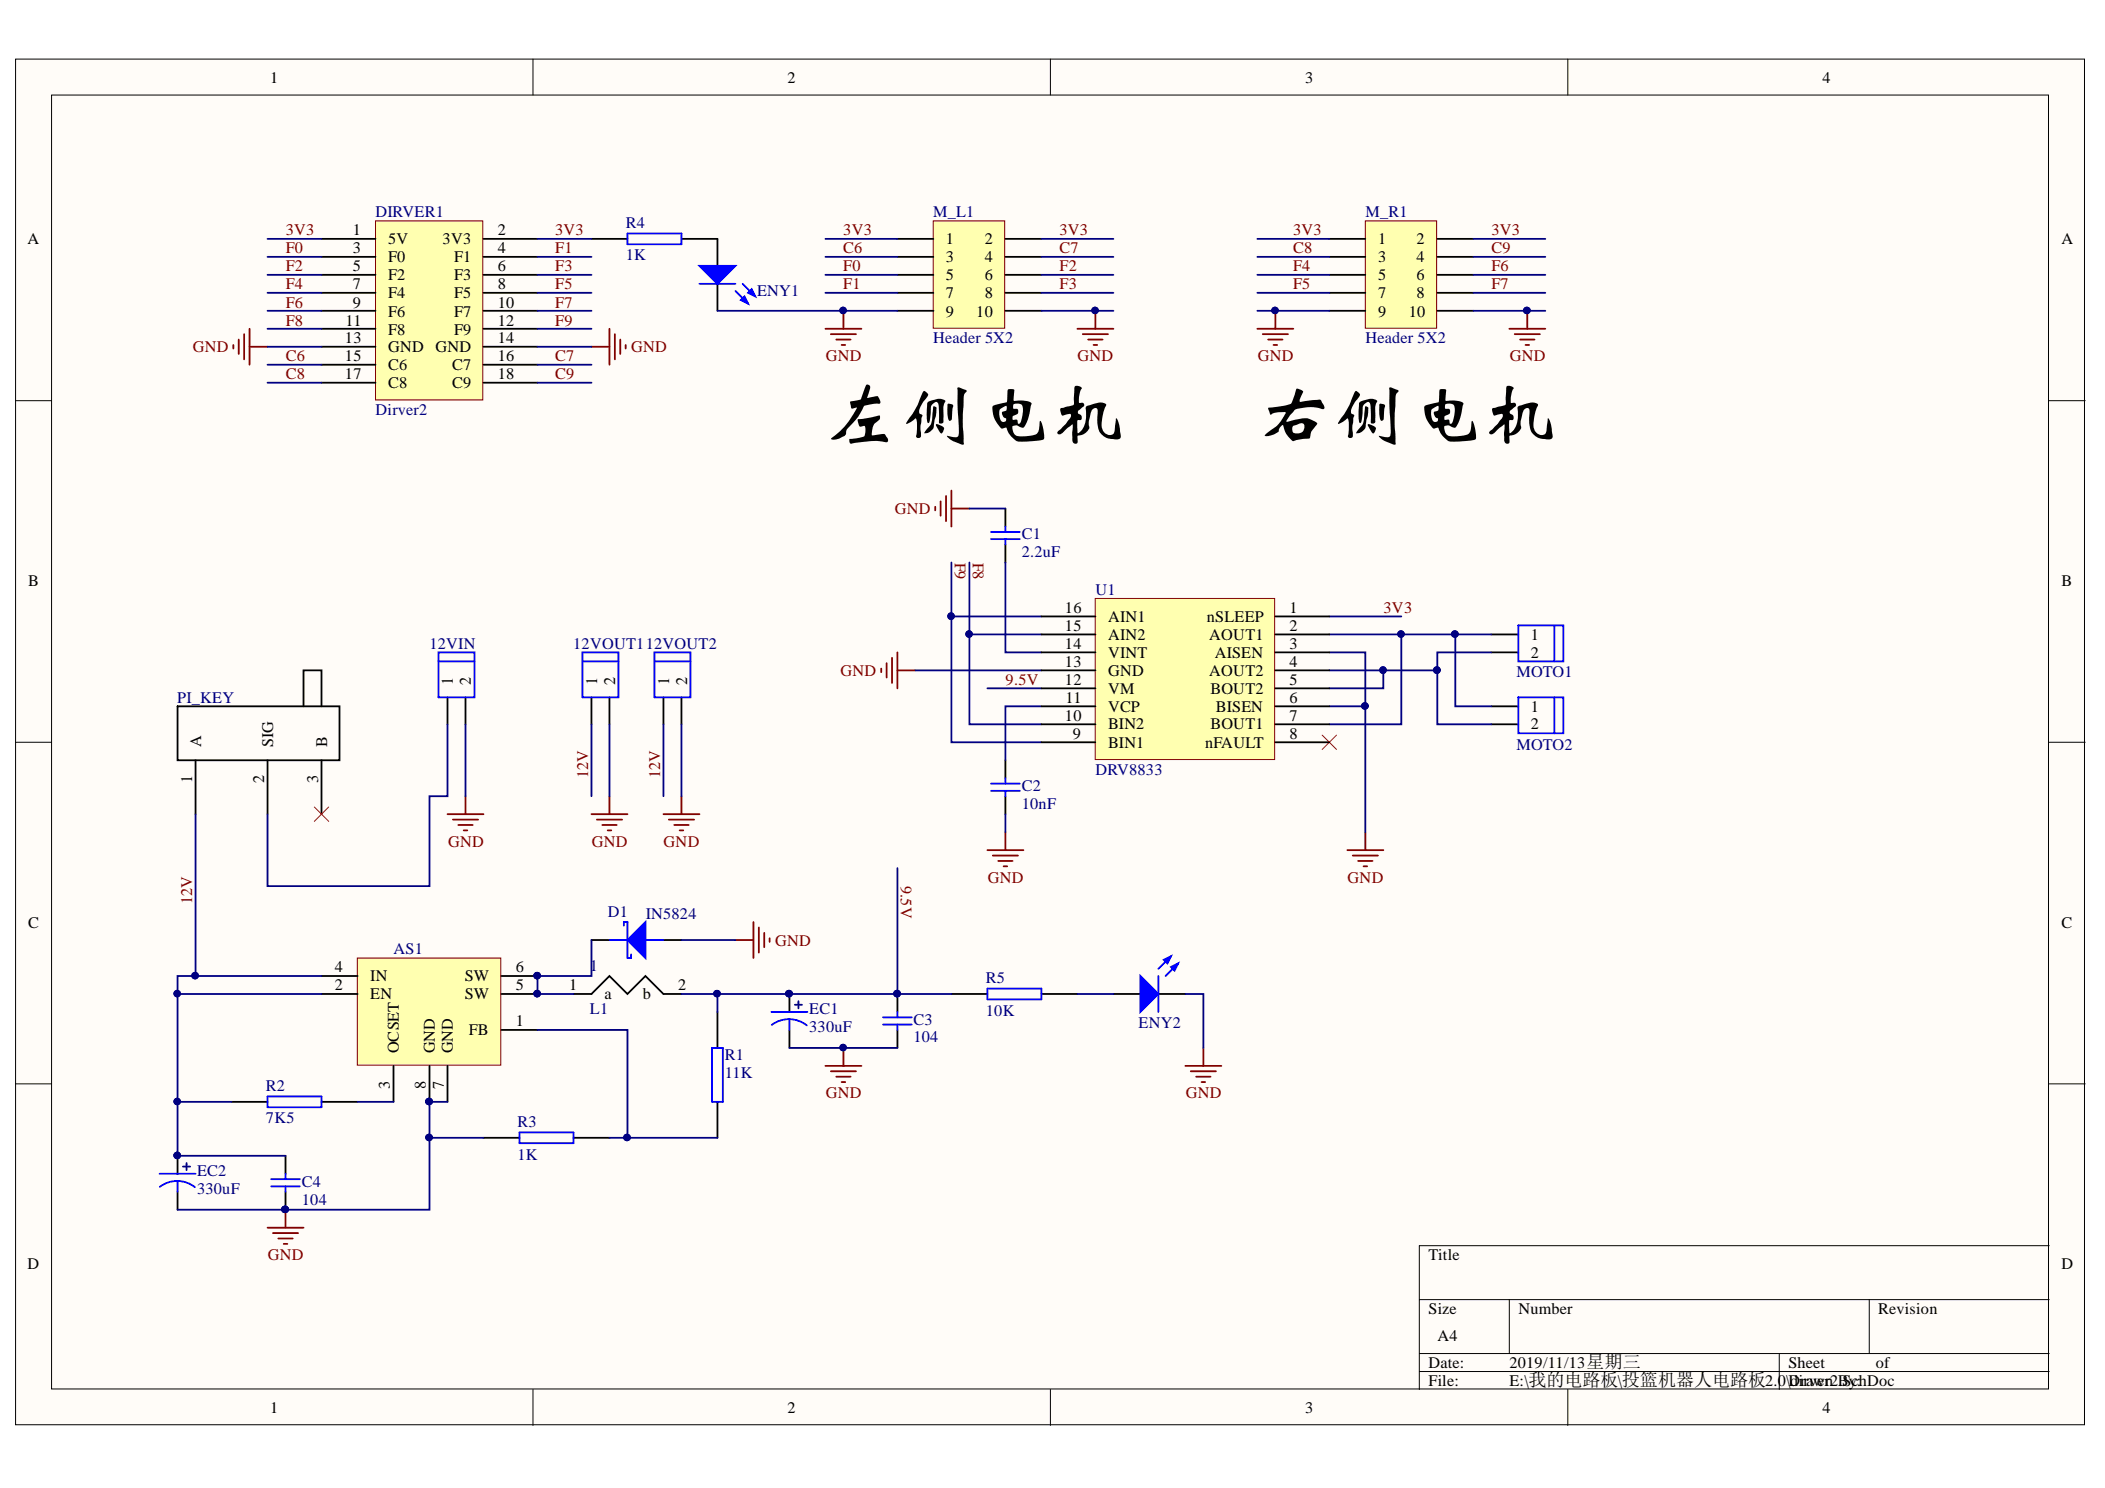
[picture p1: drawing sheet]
# Altium project dirver2.PrjPCB
1 sheet, 26 parts. Net scope: global (net labels, ports and power ports of the same name join across sheets).
Board file: dirver3.PcbDoc

## Sheet dirver2.SchDoc
size A4

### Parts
1  L1  [INDUCTOR]
12VIN  HEAD2  [HEAD2L-0.8]  (value not drawn)
12VOUT1  HEAD2  [HEAD2L-0.8]  (value not drawn)
12VOUT2  HEAD2  [HEAD2L-0.8]  (value not drawn)
AS1  U1  [AS1015]  (value not drawn)
C1  Cap  [CAP[0805]]  (value not drawn)
C2  Cap  [CAP[0805]]  (value not drawn)
C3  Cap  [CAP[0805]]  (value not drawn)
C4  Cap  [CAP[0805]]  (value not drawn)
D1  IN5824  [SMA/DO-214AC]
DIRVER1  Dirver2  [DIRVER2]
EC1  330uF  [DIP-EC5.0X10X12.5]
EC2  330uF  [DIP-EC5.0X10X12.5]
ENY1  LED0  [LED[0805]]  (value not drawn)
ENY2  LED0  [LED[0805]]  (value not drawn)
M_L1  Header 5X2  [HDR2X5]
M_R1  Header 5X2  [HDR2X5]
MOTO1  HEAD2  [HEAD2L-0.8]  (value not drawn)
MOTO2  HEAD2  [HEAD2L-0.8]  (value not drawn)
PI_KEY1  PI_KEY  [KEY]
R1  11K  [R0805]
R2  7K5  [R0805]
R3  1K  [R0805]
R4  1K  [R0805]
R5  10K  [R0805]
U1  DRV8833  [DRV8833]

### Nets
GND: 12VIN.2 12VOUT1.2 12VOUT2.2 AS1.7(GND) AS1.8(GND) C1.2 C2.1 C3.1 C4.1 D1.A DIRVER1.13(GND) DIRVER1.14(GND) EC1.2 EC2.2 ENY1.2(K) ENY2.2(K) M_L1.9 M_L1.10 M_R1.9 M_R1.10 R3.2 U1.3(AISEN) U1.6(BISEN) U1.13(GND)
3V3: DIRVER1.1(5V) DIRVER1.2(3V3) M_L1.1 M_L1.2 M_R1.1 M_R1.2 R4.2 U1.1(nSLEEP)
9.5V: 1.2(b) C3.2 EC1.1 R1.2 R5.2 U1.12(VM)
12V: 12VOUT1.1 12VOUT2.1 AS1.2(EN) AS1.4(IN) C4.2 EC2.1 PI_KEY1.1(A) R2.1
C6: DIRVER1.15(C6) M_L1.3
C7: DIRVER1.16(C7) M_L1.4
C8: DIRVER1.17(C8) M_R1.3
C9: DIRVER1.18(C9) M_R1.4
F0: DIRVER1.3(F0) M_L1.5
F1: DIRVER1.4(F1) M_L1.7
F2: DIRVER1.5(F2) M_L1.6
F3: DIRVER1.6(F3) M_L1.8
F4: DIRVER1.7(F4) M_R1.5
F5: DIRVER1.8(F5) M_R1.7
F6: DIRVER1.9(F6) M_R1.6
F7: DIRVER1.10(F7) M_R1.8
F8: DIRVER1.11(F8) U1.10(BIN2) U1.15(AIN2)
F9: DIRVER1.12(F9) U1.9(BIN1) U1.16(AIN1)
Net1_1: 1.1(a) AS1.5(SW) AS1.6(SW) D1.K
Net12VIN_1: 12VIN.1 PI_KEY1.2(SIG)
NetAS1_1: AS1.1(FB) R1.1 R3.1
NetAS1_3: AS1.3(OCSET) R2.2
NetC1_1: C1.1 U1.14(VINT)
NetC2_2: C2.2 U1.11(VCP)
NetENY1_1: ENY1.1(A) R4.1
NetENY2_1: ENY2.1(A) R5.1
NetMOTO1_1: MOTO1.1 MOTO2.1 U1.2(AOUT1) U1.7(BOUT1)
NetMOTO1_2: MOTO1.2 MOTO2.2 U1.4(AOUT2) U1.5(BOUT2)

Not connected (* = marked no-connect by the designer): PI_KEY1 3(B)*; U1 8(nFAULT)*

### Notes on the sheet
- 左侧电机
- (near M_R1) 右侧电机
